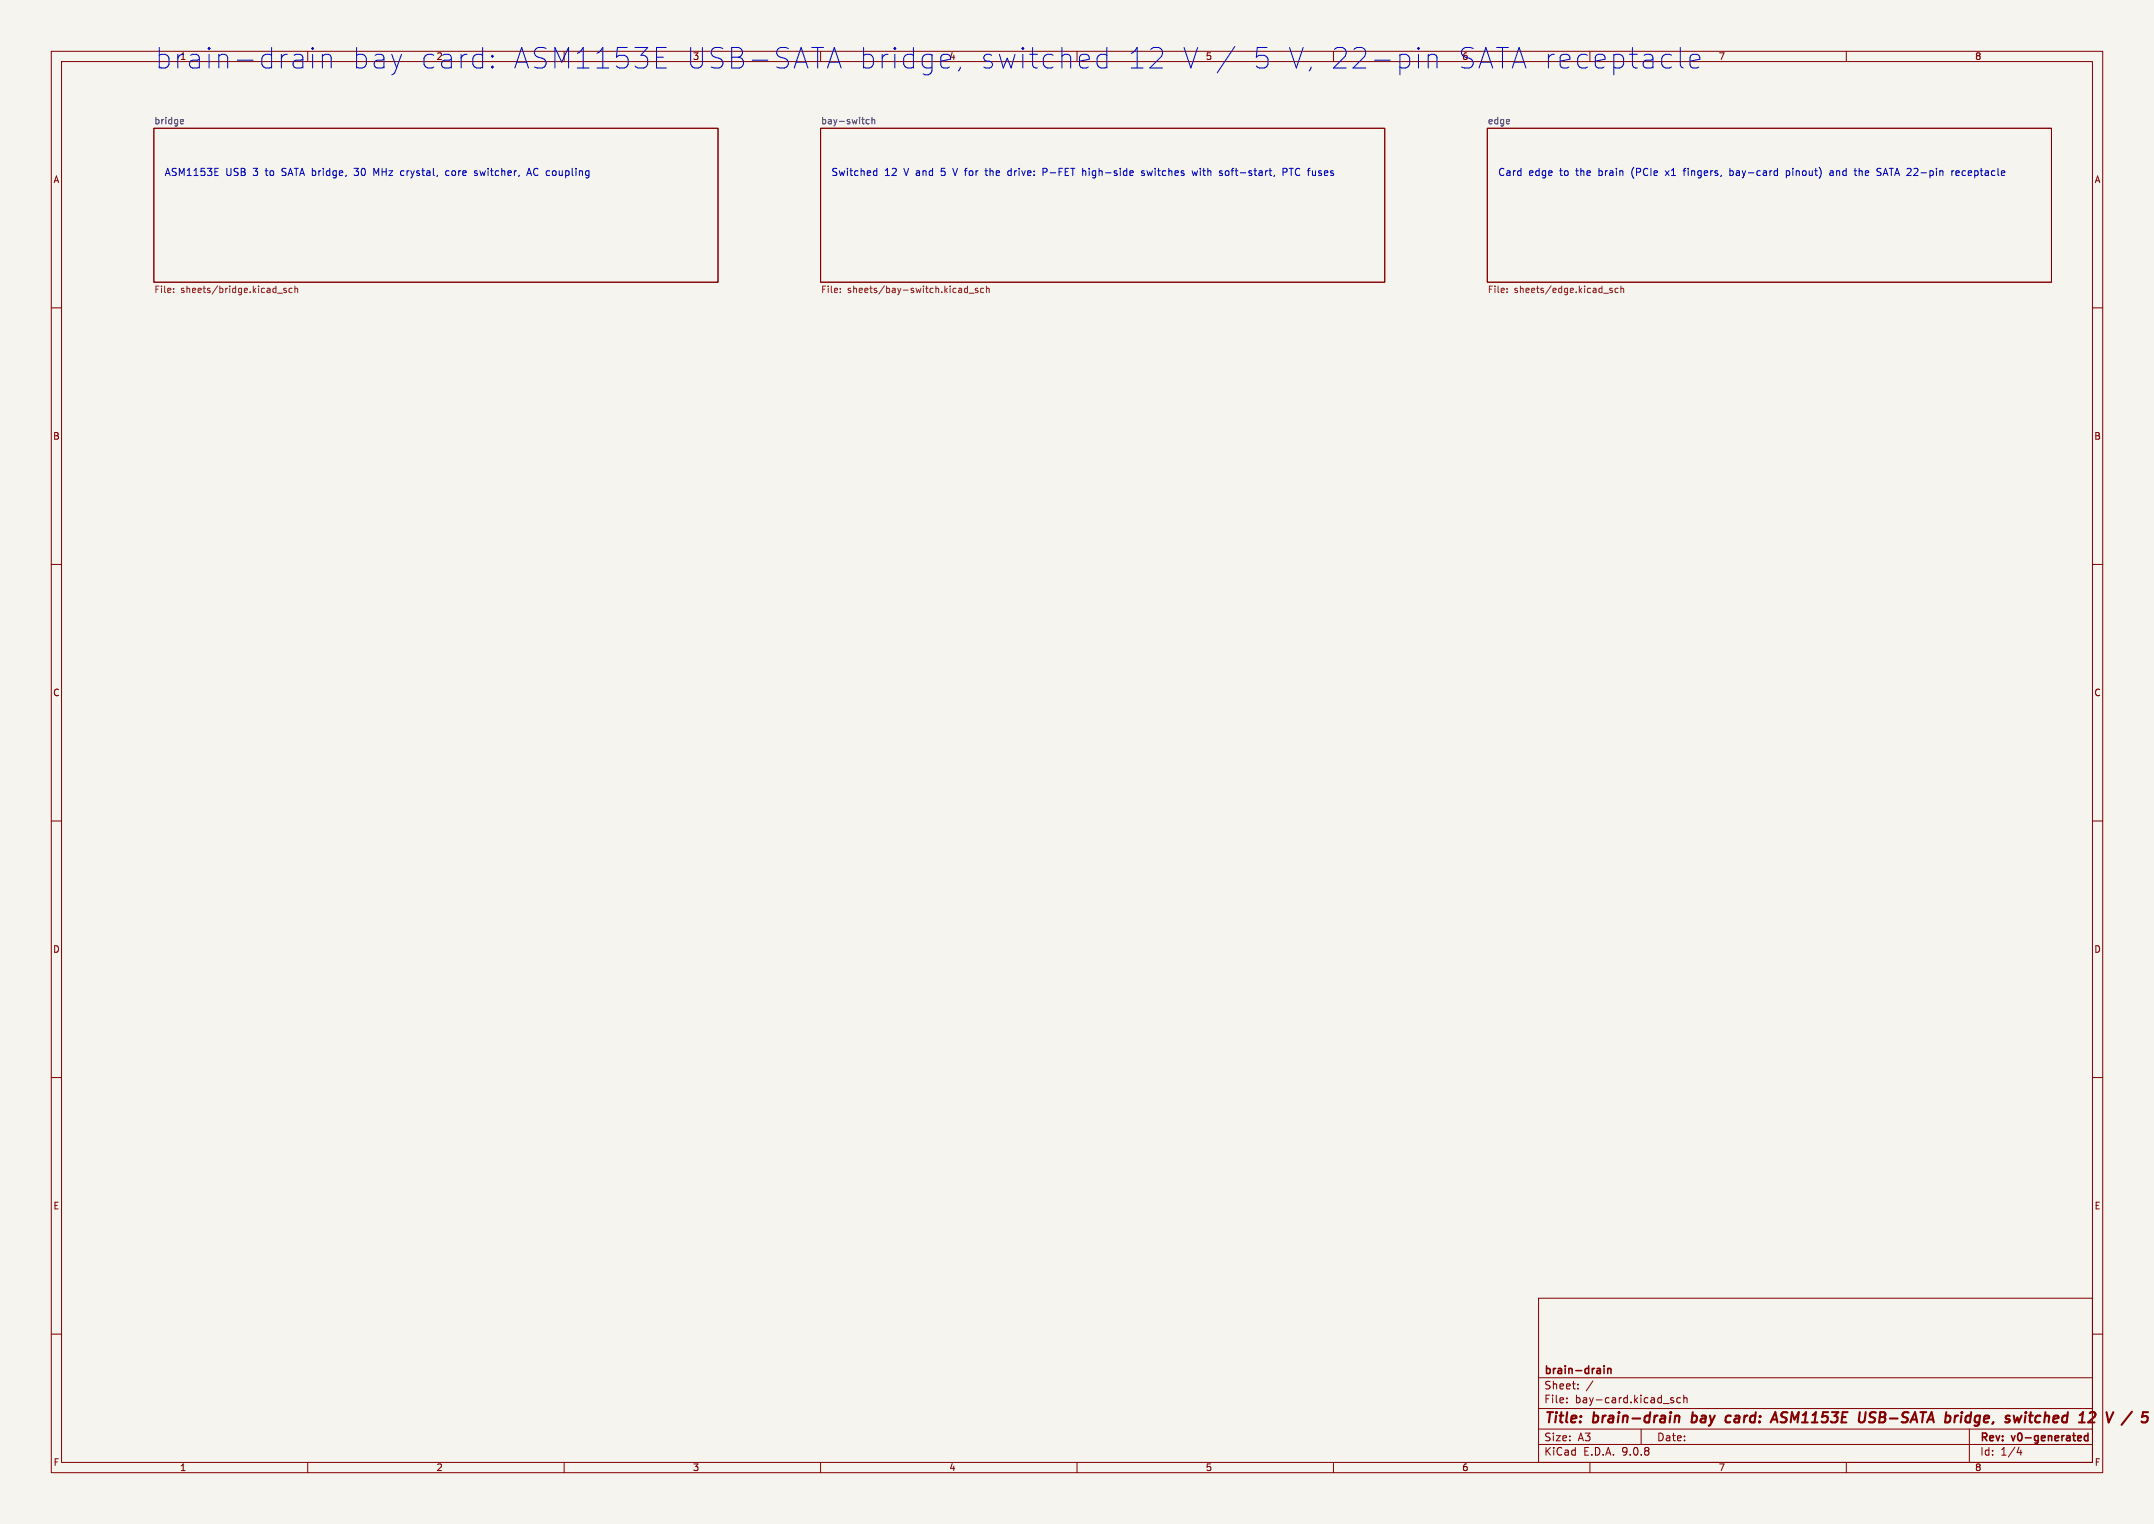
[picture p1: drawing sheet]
<svg xmlns="http://www.w3.org/2000/svg" width="420mm" height="297mm" viewBox="0 0 420 297" stroke-linecap="round" stroke-linejoin="round" font-family="sans-serif">
<path d="M0 0h420v297h-420z" fill="#f5f4ef" stroke="#f5f4ef" stroke-width=".19"/>
<g fill="none" stroke="#840000" stroke-width=".19">
<path d="M10 10h400v277h-400zM12 12h396v273h-396zM60 10v2M360 10v2M30 25h110v30h-110zM160 25h110v30h-110zM290 25h110v30h-110zM10 60h2M408 60h2M10 110h2M408 110h2M10 160h2"/>
<path d="M408 160h2M10 210h2M408 210h2M300 253h108v32h-108zM10 260h2M300 278.5h108M300 274.5h108M300 268.5h108M305.5 273.2v.2M305.5 272.5v.1M307.7 270.5v.2M307.7 269.8v.1"/>
<path d="M310.6 269.1l-1.3 1.9M320 278.5v3M326.3 272.5l-.4-.1-.2 .2 .1 .2 .5 .2v.3h-.6M327.7 272.5l-.5-.1-.3 .3 .2 .6h.6M328.3 272.5l.2-.1 .4 .1v.9M328.3 271.9v1.5M384 278.5v6.5M408 260h2M60 285v2M110 285v2M160 285v2M210 285v2"/>
<path d="M260 285v2M300 281.5h108M310 285v2M360 285v2M393.7 282l-.4 1.1h.9M394 282.6v1"/>
</g>
<path d="M312.8 266.2v.1M312.8 266.7v1M313.5 266.7v1M313.5 266.8l.2-.1 .3 .1 .1 .9M407.1 279.3v1.5M407.1 279.9l-.4-.1-.3 .3 .1 .6h.6" fill="none" stroke="#840000" stroke-width=".3"/>
<g fill="none" stroke="#840000" stroke-width=".4">
<path d="M326.6 276.1a.49 .49 0 0 1 .9 .1l-.2 1M326.6 275.9l-.1 1.3M329.8 277.1l.2 .1M330.1 275.2l-.3 2M336.6 277.1h.7M337.5 276a.66 .66 0 0 0-.9 .1M345.2 277.2l1-2 .4 2M345.5 276.6h1M363.8 275.2l-.2 1.6-.3 .3M364.4 277.1l.7 .1M365 275.2l-.3 .2a.45 .45 0 0 0 .2 .8l.4 .1M381.2 275.9l-.2 1.3"/>
<path d="M381.8 275.9l-.4 .1-.2 .3M382.5 275.9l-.2 1.3M382.5 275.2v.2M394.2 275.9l-.6 1.3-.2-.9M394.9 275.9l-.1 1.3M395 275.2v.2M415.7 275.1l-2 2.6"/>
</g>
<path d="M35.4 23.3l.3 .1 .1 .2-.6 .1M35.7 24.1h-.3M169.5 23.4l-.4-.1-.2 .2 .1 .6h.5M170 23.4h.5l.1 .7M170 22.9v1.2" fill="none" stroke="#006464" stroke-width=".19"/>
<g fill="none" stroke="#725600" stroke-width=".19">
<path d="M33.8 56.9v.1M33.8 56.2v.2M54.1 57.1h1M55.8 56.2h-.3l-.2 .2 .1 .1 .4 .2v.3h-.5M57 56.2h-.4l-.3 .2 .2 .6h.5M57.5 56.3l.5-.1v.8M57.5 55.8v1.2M163.8 56.9v.1M163.8 56.2v.2M188.1 56.9l.2 .1h.3M188.6 56.2h-.3l-.2 .1M188.6 55.8v1.2"/>
<path d="M188.9 57.1h1M190.6 56.2h-.3l-.1 .2v.1l.4 .2v.3h-.4M191.8 56.2h-.4l-.2 .2 .1 .6h.5M192.3 56.3l.5-.1 .1 .8M192.3 55.8v1.2M293.8 56.9v.1M293.8 56.2v.2M314.4 56.2h-.4l-.1 .2v.1l.5 .2v.3h-.5M315.5 56.2h-.4l-.2 .2 .1 .6h.5M316 56.3l.5-.1 .1 .8M316 55.8v1.2"/>
</g>
<g fill="none" stroke="#0000c2" stroke-width=".19">
<path d="M57.7 10.6h.8l.4 .2 .2 .4v2.1M59.1 13.1l-.4 .2h-1M59.1 11.5l-.4 .2h-1M61 9.3v.3M61 10.6v2.7M61 9.3l-.2 .1 .2 .2M61 9.3l.1 .1-.1 .2M62.9 11a.99 .99 0 0 1 1.7 .2v2.1M62.9 10.6v2.7M96 12.9l.2 .2-.2 .2M96 12.9l-.2 .2 .2 .2M96 10.8v.4"/>
<path d="M96 12.9v.4M96 10.8l.2 .2-.2 .2M96 10.8l-.2 .2 .2 .2M128 13.3h1.9M128 11.2h1.3M128 9.3h1.9M161.3 13.3l1.4-4 1.3 4M161.7 12.1h1.9M184 10.6h.8M185.1 13.1l-.3 .2h-.8M185.3 11.5l-1.9 .4M187.2 13.3l-.3 .5"/>
<path d="M212.2 10.8l.2 .7-1.9 .4M215.8 10.8l-.4-.2h-.7l-.4 .2-.4 .5v1.2l.4 .6 .4 .2h.7l.4-.2M215.8 9.3v4M225 9.3h.9M226.5 11l-2.3 2.3h2.5M240.8 9.1l-3.5 5.1M273 10.8l.3-.2h.8l.6 .4 .2 .3v1.2l-.4 .6-.4 .2h-.8l-.3-.2M273 10.6v4M276.6 9.3v.3M276.6 10.6v2.7M276.6 9.3l-.2 .1 .2 .2M276.6 9.3l.2 .1-.2 .2"/>
<path d="M325.9 10.8l-.4-.2h-.7l-.4 .2-.4 .5v1.2l.4 .6 .4 .2h.7l.4-.2M327.6 9.3v3.4l.2 .4 .4 .2M329.5 11.9l1.9-.4-.2-.7-.3-.2h-.8l-.4 .2-.2 .4v1.5l.2 .4 .4 .2h.8l.3-.2M41.9 34.2h.7M41.9 32.8h.7M69 32.8h.9M69 34.1l.2 .1M73.4 33.8l-.5-1v1.4M78.2 34.1l.4 .1M78.6 33.3h-.4M87.6 33.3h-.4l-.3 .2 .1 .6h.6M92.5 33.5l.6 .4-.2 .3-.4-.1"/>
<path d="M93 33.3h-.3l-.2 .2M102.7 34.2l.5-1.4 .4 1.4M102.8 33.8h.7M170.4 34.1h.6M170.4 33.3h.6M171 32.8v1.4M185.8 32.8l.4 1.4M192 33.3h.6M192.2 32.8v1.2l.2 .2M197 33.3h-.2l-.3 .2 .1 .6 .4 .1M204 32.9l-.6-.1v1.4M204 33.5h-.6"/>
<path d="M211.1 33.4l.2-.1h.3l.1 .9M211.1 32.8v1.4M220.9 33.3l.1 .3-.7 .1M223.1 33.3h-.3l-.2 .2v.2l.5 .1v.3h-.5M232.4 33.3l.3 .9 .3-.7 .2 .7 .3-.9M238.2 33.7l.2 .2-.2 .3M238.2 33.3h.1M239.2 33.3l-.3 .2v.4l.3 .3M248.5 34.1l-.1 .3M250.2 33.5h.6l.2-.2-.1-.4-.7-.1v1.4M251.4 32.8h.8M324.7 33.3l.7 .9"/>
<path d="M325.4 33.3l-.7 .9M328.2 33.3h.5M328.6 32.8l-.2 .2v1.2M337.3 34.1h.5M337.3 33.3h.5M337.3 32.8v1.4M346.4 33.3h.2M346.6 32.8v1.4M346.6 34.1l-.2 .1M348.3 33.3h.4l.2 .1M348.3 33.3v1.4M348.9 34.1l-.2 .1-.4-.1"/>
<path d="M356.8 33.3h.6v.9M357.4 33.6l-.4 .1-.2 .2 .2 .3 .4-.1M361.5 33.3h.5M361.9 34.2h.1M362.5 32.8v1.4M362.6 33.3l-.1 .1M366.2 32.8l.6 .1M366.5 33.5l.3 .3-.3 .4M380.6 33.3v.9M381 33.3l-.4 .2M381.4 33.7l.6-.1v-.3h-.4l-.2 .2v.6h.6"/>
</g>
<g font-size="5.6" fill="#0000c2">
<text x="30" y="13.8">brain-drain</text>
<text x="68.1" y="13.8">bay</text>
<text x="81.1" y="13.8">card:</text>
<text x="98.9" y="13.8">ASM1153E</text>
<text x="132.2" y="13.8">USB-SATA</text>
<text x="165.6" y="13.8">bridge,</text>
<text x="188.9" y="13.8">switched</text>
<text x="217.3" y="13.8">12</text>
<text x="227.6" y="13.8">V /</text>
<text x="240.7" y="13.8">5 V, 22-pin</text>
<text x="279.6" y="13.8">SATA receptacle</text>
</g>
<g font-size="2.8" fill="#840000">
<text x="301" y="277.9">Title:</text>
<text x="310.6" y="277.9">brain-drain</text>
<text x="330.7" y="277.9">bay</text>
<text x="338.2" y="277.9">card:</text>
<text x="348" y="277.9">ASM1153E</text>
<text x="365.7" y="277.9">USB-SATA</text>
<text x="383.3" y="277.9">bridge,</text>
<text x="395.9" y="277.9">switched</text>
<text x="411.1" y="277.9">12</text>
<text x="417.2" y="277.9">V</text>
</g>
<g font-size="2.1" fill="#840000">
<text x="301" y="268.2">brain-drain</text>
<text x="301" y="273.7">File:</text>
<text x="301" y="271">Sheet:</text>
<text x="307.1" y="273.7">bay-card.kicad_sch</text>
<text x="301" y="281.1">Size:</text>
<text x="307.6" y="281.1">A3</text>
<text x="323" y="281.1">Date:</text>
<text x="386" y="281.3">Rev:</text>
<text x="392.4" y="281.3">v0-generated</text>
<text x="301" y="283.9">KiCad</text>
<text x="308.7" y="283.9">E.D.A.</text>
<text x="316.3" y="283.9">9.0.8</text>
<text x="386" y="283.9">Id:</text>
<text x="390.1" y="283.9">1/4</text>
</g>
<g font-size="1.9" fill="#0000c2">
<text x="32" y="34.6">ASM1153E</text>
<text x="44" y="34.6">USB</text>
<text x="49.4" y="34.6">3</text>
<text x="52" y="34.6">to</text>
<text x="55.3" y="34.6">SATA bridge,</text>
<text x="69.8" y="34.6">30</text>
<text x="73.7" y="34.6">MHz</text>
<text x="79.2" y="34.6">crystal,</text>
<text x="88.1" y="34.6">core</text>
<text x="93.9" y="34.6">switcher,</text>
<text x="104.4" y="34.6">AC coupling</text>
<text x="162" y="34.6">Switched</text>
<text x="172.4" y="34.6">12</text>
<text x="176.4" y="34.6">V and</text>
<text x="183.8" y="34.6">5</text>
<text x="186.4" y="34.6">V for</text>
<text x="193" y="34.6">the</text>
<text x="197.6" y="34.6">drive:</text>
<text x="204.5" y="34.6">P-FET</text>
<text x="212.4" y="34.6">high-side</text>
<text x="224.2" y="34.6">switches</text>
<text x="234.3" y="34.6">with</text>
<text x="239.7" y="34.6">soft-start,</text>
<text x="252.2" y="34.6">PTC fuses</text>
<text x="292" y="34.6">Card</text>
<text x="298" y="34.6">edge</text>
<text x="304.2" y="34.6">to</text>
<text x="307.5" y="34.6">the</text>
<text x="312" y="34.6">brain</text>
<text x="318.6" y="34.6">(PCIe</text>
<text x="325.5" y="34.6">x1</text>
<text x="329.2" y="34.6">fingers,</text>
<text x="338.3" y="34.6">bay-card</text>
<text x="349.5" y="34.6">pinout)</text>
<text x="358.2" y="34.6">and</text>
<text x="363.2" y="34.6">the</text>
<text x="367.7" y="34.6">SATA 22-pin</text>
<text x="382.6" y="34.6">receptacle</text>
</g>
<g font-size="1.8" fill="#0000c2">
<text x="35" y="11.9">1</text>
<text x="85" y="11.9">2</text>
<text x="185" y="11.9">4</text>
<text x="285" y="11.9">6</text>
</g>
<g font-size="1.8" fill="#840000">
<text x="135" y="11.9">3</text>
<text x="235" y="11.9">5</text>
<text x="335" y="11.9">7</text>
<text x="385" y="11.9">8</text>
<text x="10.3" y="35.9">A</text>
<text x="408.3" y="35.9">A</text>
<text x="10.3" y="85.9">B</text>
<text x="408.2" y="85.9">B</text>
<text x="10.3" y="135.9">C</text>
<text x="408.2" y="135.9">C</text>
<text x="10.3" y="185.9">D</text>
<text x="408.2" y="185.9">D</text>
<text x="10.3" y="235.9">E</text>
<text x="408.3" y="235.9">E</text>
<text x="10.3" y="285.9">F</text>
<text x="35" y="286.9">1</text>
<text x="85" y="286.9">2</text>
<text x="135" y="286.9">3</text>
<text x="185" y="286.9">4</text>
<text x="235" y="286.9">5</text>
<text x="285" y="286.9">6</text>
<text x="335" y="286.9">7</text>
<text x="385" y="286.9">8</text>
<text x="408.3" y="285.9">F</text>
</g>
<g font-size="1.8" fill="#006464">
<text x="30" y="24.3">bridge</text>
<text x="160" y="24.3">bay-switch</text>
<text x="290" y="24.3">edge</text>
</g>
<g font-size="1.8" fill="#725600">
<text x="30" y="57.4">File:</text>
<text x="35.2" y="57.4">sheets/bridge.kicad_sch</text>
<text x="160" y="57.4">File:</text>
<text x="165.2" y="57.4">sheets/bay-switch.kicad_sch</text>
<text x="290" y="57.4">File:</text>
<text x="295.2" y="57.4">sheets/edge.kicad_sch</text>
</g>
</svg>
